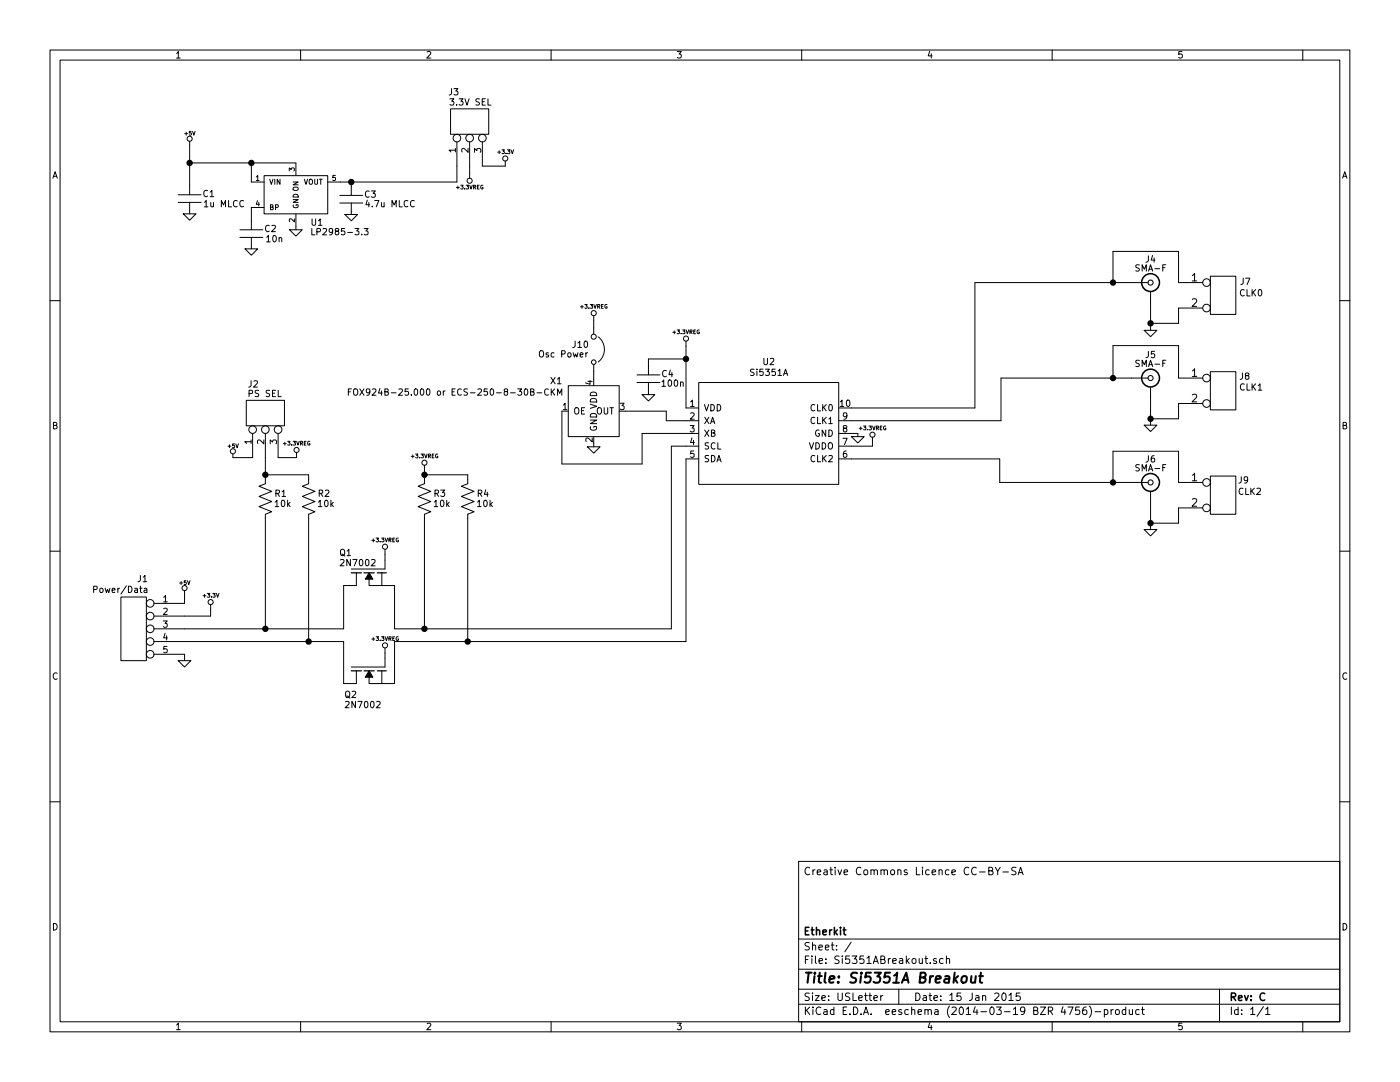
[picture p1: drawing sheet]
EESchema Schematic File Version 2
LIBS:EtherkitKicadLibrary
LIBS:power
LIBS:device
LIBS:transistors
LIBS:conn
LIBS:linear
LIBS:regul
LIBS:74xx
LIBS:cmos4000
LIBS:adc-dac
LIBS:memory
LIBS:xilinx
LIBS:special
LIBS:microcontrollers
LIBS:dsp
LIBS:microchip
LIBS:analog_switches
LIBS:motorola
LIBS:texas
LIBS:intel
LIBS:audio
LIBS:interface
LIBS:digital-audio
LIBS:philips
LIBS:display
LIBS:cypress
LIBS:siliconi
LIBS:opto
LIBS:atmel
LIBS:contrib
LIBS:valves
LIBS:Si5351ABreakout-cache
EELAYER 25 0
EELAYER END
$Descr USLetter 11000 8500
encoding utf-8
Sheet 1 1
Title "Si5351A Breakout"
Date "15 Jan 2015"
Rev "C"
Comp "Etherkit"
Comment1 ""
Comment2 ""
Comment3 ""
Comment4 "Creative Commons Licence CC-BY-SA"
$EndDescr
$Comp
L SI5351A U2
U 1 1
P 6040 3405
F 0 "U2" H 6040 3965 50  0000 C CNN
F 1 "Si5351A" H 6040 3880 50  0000 C CNN
F 2 "MODULE" H 6040 3405 50  0001 C CNN
F 3 "DOCUMENTATION" H 6040 3405 50  0001 C CNN
	1    6040 3405
	1    0    0    -1  
$EndComp
$Comp
L BNC J4
U 1 1
P 9040 2220
F 0 "J4" H 9040 2400 50  0000 C CNN
F 1 "SMA-F" H 9040 2330 50  0000 C CNN
F 2 "" H 9040 2220 60  0000 C CNN
F 3 "" H 9040 2220 60  0000 C CNN
	1    9040 2220
	1    0    0    -1  
$EndComp
$Comp
L BNC J5
U 1 1
P 9040 2970
F 0 "J5" H 9040 3150 50  0000 C CNN
F 1 "SMA-F" H 9040 3080 50  0000 C CNN
F 2 "" H 9040 2970 60  0000 C CNN
F 3 "" H 9040 2970 60  0000 C CNN
	1    9040 2970
	1    0    0    -1  
$EndComp
$Comp
L BNC J6
U 1 1
P 9040 3790
F 0 "J6" H 9040 3970 50  0000 C CNN
F 1 "SMA-F" H 9040 3900 50  0000 C CNN
F 2 "" H 9040 3790 60  0000 C CNN
F 3 "" H 9040 3790 60  0000 C CNN
	1    9040 3790
	1    0    0    -1  
$EndComp
$Comp
L GND #PWR01
U 1 1
P 6740 3430
F 0 "#PWR01" H 6740 3430 30  0001 C CNN
F 1 "GND" H 6740 3360 30  0001 C CNN
F 2 "" H 6740 3430 60  0000 C CNN
F 3 "" H 6740 3430 60  0000 C CNN
	1    6740 3430
	1    0    0    -1  
$EndComp
$Comp
L R R4
U 1 1
P 3675 3920
F 0 "R4" H 3795 3960 50  0000 C CNN
F 1 "10k" H 3810 3880 50  0000 C CNN
F 2 "" H 3675 3920 60  0000 C CNN
F 3 "" H 3675 3920 60  0000 C CNN
	1    3675 3920
	1    0    0    -1  
$EndComp
$Comp
L R R3
U 1 1
P 3335 3920
F 0 "R3" H 3455 3960 50  0000 C CNN
F 1 "10k" H 3470 3880 50  0000 C CNN
F 2 "" H 3335 3920 60  0000 C CNN
F 3 "" H 3335 3920 60  0000 C CNN
	1    3335 3920
	1    0    0    -1  
$EndComp
$Comp
L CONN_2 J7
U 1 1
P 9610 2320
F 0 "J7" H 9785 2425 50  0000 C CNN
F 1 "CLK0" H 9830 2335 50  0000 C CNN
F 2 "" H 9610 2320 60  0000 C CNN
F 3 "" H 9610 2320 60  0000 C CNN
	1    9610 2320
	1    0    0    -1  
$EndComp
$Comp
L CONN_2 J8
U 1 1
P 9610 3070
F 0 "J8" H 9780 3180 50  0000 C CNN
F 1 "CLK1" H 9830 3095 50  0000 C CNN
F 2 "" H 9610 3070 60  0000 C CNN
F 3 "" H 9610 3070 60  0000 C CNN
	1    9610 3070
	1    0    0    -1  
$EndComp
$Comp
L CONN_2 J9
U 1 1
P 9610 3890
F 0 "J9" H 9770 4005 50  0000 C CNN
F 1 "CLK2" H 9820 3915 50  0000 C CNN
F 2 "" H 9610 3890 60  0000 C CNN
F 3 "" H 9610 3890 60  0000 C CNN
	1    9610 3890
	1    0    0    -1  
$EndComp
$Comp
L GND #PWR02
U 1 1
P 9040 4160
F 0 "#PWR02" H 9040 4160 30  0001 C CNN
F 1 "GND" H 9040 4090 30  0001 C CNN
F 2 "" H 9040 4160 60  0000 C CNN
F 3 "" H 9040 4160 60  0000 C CNN
	1    9040 4160
	1    0    0    -1  
$EndComp
$Comp
L GND #PWR03
U 1 1
P 9040 3340
F 0 "#PWR03" H 9040 3340 30  0001 C CNN
F 1 "GND" H 9040 3270 30  0001 C CNN
F 2 "" H 9040 3340 60  0000 C CNN
F 3 "" H 9040 3340 60  0000 C CNN
	1    9040 3340
	1    0    0    -1  
$EndComp
$Comp
L GND #PWR04
U 1 1
P 9040 2595
F 0 "#PWR04" H 9040 2595 30  0001 C CNN
F 1 "GND" H 9040 2525 30  0001 C CNN
F 2 "" H 9040 2595 60  0000 C CNN
F 3 "" H 9040 2595 60  0000 C CNN
	1    9040 2595
	1    0    0    -1  
$EndComp
$Comp
L +3.3V #PWR05
U 1 1
P 1655 4790
F 0 "#PWR05" H 1655 4750 30  0001 C CNN
F 1 "+3.3V" H 1655 4900 30  0000 C CNN
F 2 "" H 1655 4790 60  0000 C CNN
F 3 "" H 1655 4790 60  0000 C CNN
	1    1655 4790
	1    0    0    -1  
$EndComp
$Comp
L GND #PWR06
U 1 1
P 1450 5190
F 0 "#PWR06" H 1450 5190 30  0001 C CNN
F 1 "GND" H 1450 5120 30  0001 C CNN
F 2 "" H 1450 5190 60  0000 C CNN
F 3 "" H 1450 5190 60  0000 C CNN
	1    1450 5190
	1    0    0    -1  
$EndComp
$Comp
L C C4
U 1 1
P 5095 2975
F 0 "C4" H 5245 3010 50  0000 C CNN
F 1 "100n" H 5285 2935 50  0000 C CNN
F 2 "" H 5095 2975 60  0000 C CNN
F 3 "" H 5095 2975 60  0000 C CNN
	1    5095 2975
	1    0    0    -1  
$EndComp
$Comp
L GND #PWR07
U 1 1
P 5095 3100
F 0 "#PWR07" H 5095 3100 30  0001 C CNN
F 1 "GND" H 5095 3030 30  0001 C CNN
F 2 "" H 5095 3100 60  0000 C CNN
F 3 "" H 5095 3100 60  0000 C CNN
	1    5095 3100
	1    0    0    -1  
$EndComp
$Comp
L MOSFET_N Q1
U 1 1
P 2900 4500
F 0 "Q1" V 2745 4735 50  0000 R CNN
F 1 "2N7002" V 2825 4735 50  0000 R CNN
F 2 "" H 2900 4500 60  0000 C CNN
F 3 "" H 2900 4500 60  0000 C CNN
	1    2900 4500
	0    -1   1    0   
$EndComp
$Comp
L MOSFET_N Q2
U 1 1
P 2900 5270
F 0 "Q2" V 3090 5465 50  0000 R CNN
F 1 "2N7002" V 3170 5465 50  0000 R CNN
F 2 "" H 2900 5270 60  0000 C CNN
F 3 "" H 2900 5270 60  0000 C CNN
	1    2900 5270
	0    -1   1    0   
$EndComp
$Comp
L R R2
U 1 1
P 2425 3920
F 0 "R2" H 2545 3960 50  0000 C CNN
F 1 "10k" H 2560 3880 50  0000 C CNN
F 2 "" H 2425 3920 60  0000 C CNN
F 3 "" H 2425 3920 60  0000 C CNN
	1    2425 3920
	1    0    0    -1  
$EndComp
$Comp
L R R1
U 1 1
P 2085 3920
F 0 "R1" H 2205 3960 50  0000 C CNN
F 1 "10k" H 2220 3880 50  0000 C CNN
F 2 "" H 2085 3920 60  0000 C CNN
F 3 "" H 2085 3920 60  0000 C CNN
	1    2085 3920
	1    0    0    -1  
$EndComp
$Comp
L CONN_5 J1
U 1 1
P 1050 4940
F 0 "J1" H 980 5330 50  0000 C CNN
F 1 "Power/Data" H 1155 5245 50  0000 C CNN
F 2 "" H 1050 4940 60  0000 C CNN
F 3 "" H 1050 4940 60  0000 C CNN
	1    1050 4940
	-1   0    0    -1  
$EndComp
$Comp
L +5V #PWR08
U 1 1
P 1450 4670
F 0 "#PWR08" H 1450 4760 20  0001 C CNN
F 1 "+5V" H 1450 4760 30  0000 C CNN
F 2 "" H 1450 4670 60  0000 C CNN
F 3 "" H 1450 4670 60  0000 C CNN
	1    1450 4670
	1    0    0    -1  
$EndComp
Wire Wire Line
	6690 3405 6740 3405
Wire Wire Line
	6740 3405 6740 3430
Wire Wire Line
	9260 2220 9260 1975
Wire Wire Line
	9260 1975 8745 1975
Wire Wire Line
	8745 1975 8745 2220
Connection ~ 8745 2220
Wire Wire Line
	9260 2970 9260 2715
Wire Wire Line
	9260 2715 8745 2715
Wire Wire Line
	8745 2715 8745 2970
Connection ~ 8745 2970
Wire Wire Line
	9260 3790 9260 3545
Wire Wire Line
	9260 3545 8745 3545
Wire Wire Line
	8745 3545 8745 3790
Connection ~ 8745 3790
Wire Wire Line
	9260 4110 9260 3990
Wire Wire Line
	9260 2540 9260 2420
Wire Wire Line
	9260 3290 9260 3170
Wire Wire Line
	9040 3120 9040 3340
Connection ~ 9040 3290
Wire Wire Line
	9040 3940 9040 4160
Connection ~ 9040 4110
Wire Wire Line
	9040 2370 9040 2595
Connection ~ 9040 2540
Wire Wire Line
	6855 3475 6855 3505
Wire Wire Line
	6855 3505 6690 3505
Wire Wire Line
	5390 2720 5390 3205
Wire Wire Line
	5235 3230 5235 3305
Wire Wire Line
	5235 3305 5390 3305
Wire Wire Line
	5045 3405 5390 3405
Wire Wire Line
	4915 3230 5235 3230
Wire Wire Line
	3335 3695 3335 3770
Wire Wire Line
	3675 3770 3675 3730
Wire Wire Line
	3675 3730 3335 3730
Connection ~ 3335 3730
Wire Wire Line
	6690 3605 7855 3605
Wire Wire Line
	7855 3605 7855 3790
Wire Wire Line
	7855 3790 8890 3790
Wire Wire Line
	6690 3305 7865 3305
Wire Wire Line
	7865 3305 7865 2970
Wire Wire Line
	7865 2970 8890 2970
Wire Wire Line
	6690 3205 7660 3205
Wire Wire Line
	7660 3205 7660 2220
Wire Wire Line
	7660 2220 8890 2220
Wire Wire Line
	1655 4790 1655 4840
Wire Wire Line
	5275 4940 5275 3505
Wire Wire Line
	5275 3505 5390 3505
Wire Wire Line
	1450 5190 1450 5140
Wire Wire Line
	5095 3075 5095 3100
Wire Wire Line
	5095 2875 5095 2820
Wire Wire Line
	5095 2820 5390 2820
Connection ~ 5390 2820
Wire Wire Line
	2085 3595 2085 3770
Wire Wire Line
	2425 3770 2425 3730
Wire Wire Line
	2425 3730 2085 3730
Connection ~ 2085 3730
Wire Wire Line
	1450 4670 1450 4740
Wire Wire Line
	1655 4840 1450 4840
Wire Wire Line
	1450 4940 2700 4940
Wire Wire Line
	2700 4940 2700 4600
Wire Wire Line
	3100 4600 3100 4940
Wire Wire Line
	3100 4940 5275 4940
Wire Wire Line
	2085 4070 2085 4940
Connection ~ 2085 4940
Wire Wire Line
	3335 4070 3335 4940
Connection ~ 3335 4940
Wire Wire Line
	2700 5040 2700 5370
Wire Wire Line
	3100 5370 3100 5040
Wire Wire Line
	3100 5040 5390 5040
Wire Wire Line
	5390 5040 5390 3605
Wire Wire Line
	2425 4070 2425 5040
Connection ~ 2425 5040
Wire Wire Line
	3675 4070 3675 5040
Connection ~ 3675 5040
Wire Wire Line
	1450 5040 2700 5040
Wire Wire Line
	3025 5130 3025 5170
Wire Wire Line
	3025 4355 3025 4400
$Comp
L CONN_3 J2
U 1 1
P 2085 3245
F 0 "J2" V 2315 3340 50  0000 C CNN
F 1 "PS SEL" V 2240 3250 50  0000 C CNN
F 2 "" H 2085 3245 60  0000 C CNN
F 3 "" H 2085 3245 60  0000 C CNN
	1    2085 3245
	0    -1   -1   0   
$EndComp
$Comp
L +5V #PWR09
U 1 1
P 1830 3595
F 0 "#PWR09" H 1830 3685 20  0001 C CNN
F 1 "+5V" H 1830 3685 30  0000 C CNN
F 2 "" H 1830 3595 60  0000 C CNN
F 3 "" H 1830 3595 60  0000 C CNN
	1    1830 3595
	1    0    0    -1  
$EndComp
Wire Wire Line
	2185 3595 2330 3595
Wire Wire Line
	1985 3595 1830 3595
$Comp
L LP2985 U1
U 1 1
P 2325 1530
F 0 "U1" H 2490 1310 50  0000 C CNN
F 1 "LP2985-3.3" H 2670 1235 50  0000 C CNN
F 2 "" H 2325 1530 60  0000 C CNN
F 3 "" H 2325 1530 60  0000 C CNN
	1    2325 1530
	1    0    0    -1  
$EndComp
$Comp
L C C2
U 1 1
P 1975 1835
F 0 "C2" H 2125 1870 50  0000 C CNN
F 1 "10n" H 2155 1790 50  0000 C CNN
F 2 "" H 1975 1835 60  0000 C CNN
F 3 "" H 1975 1835 60  0000 C CNN
	1    1975 1835
	1    0    0    -1  
$EndComp
$Comp
L C C1
U 1 1
P 1490 1560
F 0 "C1" H 1640 1595 50  0000 C CNN
F 1 "1u MLCC" H 1760 1515 50  0000 C CNN
F 2 "" H 1490 1560 60  0000 C CNN
F 3 "" H 1490 1560 60  0000 C CNN
	1    1490 1560
	1    0    0    -1  
$EndComp
$Comp
L C C3
U 1 1
P 2760 1565
F 0 "C3" H 2910 1600 50  0000 C CNN
F 1 "4.7u MLCC" H 3065 1525 50  0000 C CNN
F 2 "" H 2760 1565 60  0000 C CNN
F 3 "" H 2760 1565 60  0000 C CNN
	1    2760 1565
	1    0    0    -1  
$EndComp
$Comp
L GND #PWR010
U 1 1
P 1975 1955
F 0 "#PWR010" H 1975 1955 30  0001 C CNN
F 1 "GND" H 1975 1885 30  0001 C CNN
F 2 "" H 1975 1955 60  0000 C CNN
F 3 "" H 1975 1955 60  0000 C CNN
	1    1975 1955
	1    0    0    -1  
$EndComp
$Comp
L GND #PWR011
U 1 1
P 1490 1680
F 0 "#PWR011" H 1490 1680 30  0001 C CNN
F 1 "GND" H 1490 1610 30  0001 C CNN
F 2 "" H 1490 1680 60  0000 C CNN
F 3 "" H 1490 1680 60  0000 C CNN
	1    1490 1680
	1    0    0    -1  
$EndComp
$Comp
L GND #PWR012
U 1 1
P 2760 1685
F 0 "#PWR012" H 2760 1685 30  0001 C CNN
F 1 "GND" H 2760 1615 30  0001 C CNN
F 2 "" H 2760 1685 60  0000 C CNN
F 3 "" H 2760 1685 60  0000 C CNN
	1    2760 1685
	1    0    0    -1  
$EndComp
$Comp
L +5V #PWR013
U 1 1
P 1490 1140
F 0 "#PWR013" H 1490 1230 20  0001 C CNN
F 1 "+5V" H 1490 1230 30  0000 C CNN
F 2 "" H 1490 1140 60  0000 C CNN
F 3 "" H 1490 1140 60  0000 C CNN
	1    1490 1140
	1    0    0    -1  
$EndComp
$Comp
L CONN_3 J3
U 1 1
P 3690 955
F 0 "J3" V 3925 1080 50  0000 C CNN
F 1 "3.3V SEL" V 3845 950 50  0000 C CNN
F 2 "" H 3690 955 60  0000 C CNN
F 3 "" H 3690 955 60  0000 C CNN
	1    3690 955 
	0    -1   -1   0   
$EndComp
$Comp
L +3.3V #PWR014
U 1 1
P 3970 1305
F 0 "#PWR014" H 3970 1265 30  0001 C CNN
F 1 "+3.3V" H 3970 1415 30  0000 C CNN
F 2 "" H 3970 1305 60  0000 C CNN
F 3 "" H 3970 1305 60  0000 C CNN
	1    3970 1305
	1    0    0    -1  
$EndComp
Wire Wire Line
	2675 1430 3590 1430
Wire Wire Line
	3590 1430 3590 1305
Wire Wire Line
	3690 1360 3690 1305
Wire Wire Line
	3970 1305 3790 1305
Wire Wire Line
	2760 1465 2760 1430
Connection ~ 2760 1430
Wire Wire Line
	2760 1665 2760 1685
$Comp
L GND #PWR015
U 1 1
P 2325 1805
F 0 "#PWR015" H 2325 1805 30  0001 C CNN
F 1 "GND" H 2325 1735 30  0001 C CNN
F 2 "" H 2325 1805 60  0000 C CNN
F 3 "" H 2325 1805 60  0000 C CNN
	1    2325 1805
	1    0    0    -1  
$EndComp
Wire Wire Line
	2325 1805 2325 1780
Wire Wire Line
	1975 1935 1975 1955
Wire Wire Line
	1975 1735 1975 1630
Wire Wire Line
	1490 1660 1490 1680
Wire Wire Line
	1490 1140 1490 1460
Wire Wire Line
	1490 1280 2325 1280
Connection ~ 1490 1280
Wire Wire Line
	1975 1430 1975 1280
Connection ~ 1975 1280
$Comp
L OSCILLATOR X1
U 1 1
P 4665 3230
F 0 "X1" H 4370 3465 50  0000 C CNN
F 1 "FOX924B-25.000 or ECS-250-8-30B-CKM" H 3575 3375 50  0000 C CNN
F 2 "" H 4665 3230 60  0000 C CNN
F 3 "" H 4665 3230 60  0000 C CNN
	1    4665 3230
	1    0    0    -1  
$EndComp
$Comp
L GND #PWR016
U 1 1
P 4665 3510
F 0 "#PWR016" H 4665 3510 30  0001 C CNN
F 1 "GND" H 4665 3440 30  0001 C CNN
F 2 "" H 4665 3510 60  0000 C CNN
F 3 "" H 4665 3510 60  0000 C CNN
	1    4665 3510
	1    0    0    -1  
$EndComp
Wire Wire Line
	4665 3480 4665 3510
Wire Wire Line
	4665 2520 4665 2570
Wire Wire Line
	4415 3230 4415 3645
Wire Wire Line
	4415 3645 5045 3645
Wire Wire Line
	5045 3645 5045 3405
$Comp
L +3.3VREG #PWR017
U 1 1
P 3690 1360
F 0 "#PWR017" H 3690 1320 30  0001 C CNN
F 1 "+3.3VREG" H 3690 1470 30  0000 C CNN
F 2 "" H 3690 1360 60  0000 C CNN
F 3 "" H 3690 1360 60  0000 C CNN
	1    3690 1360
	-1   0    0    1   
$EndComp
$Comp
L +3.3VREG #PWR018
U 1 1
P 5390 2720
F 0 "#PWR018" H 5390 2680 30  0001 C CNN
F 1 "+3.3VREG" H 5390 2830 30  0000 C CNN
F 2 "" H 5390 2720 60  0000 C CNN
F 3 "" H 5390 2720 60  0000 C CNN
	1    5390 2720
	1    0    0    -1  
$EndComp
$Comp
L +3.3VREG #PWR019
U 1 1
P 4665 2520
F 0 "#PWR019" H 4665 2480 30  0001 C CNN
F 1 "+3.3VREG" H 4665 2630 30  0000 C CNN
F 2 "" H 4665 2520 60  0000 C CNN
F 3 "" H 4665 2520 60  0000 C CNN
	1    4665 2520
	1    0    0    -1  
$EndComp
$Comp
L +3.3VREG #PWR020
U 1 1
P 6855 3475
F 0 "#PWR020" H 6855 3435 30  0001 C CNN
F 1 "+3.3VREG" H 6855 3585 30  0000 C CNN
F 2 "" H 6855 3475 60  0000 C CNN
F 3 "" H 6855 3475 60  0000 C CNN
	1    6855 3475
	1    0    0    -1  
$EndComp
$Comp
L +3.3VREG #PWR021
U 1 1
P 3335 3695
F 0 "#PWR021" H 3335 3655 30  0001 C CNN
F 1 "+3.3VREG" H 3335 3805 30  0000 C CNN
F 2 "" H 3335 3695 60  0000 C CNN
F 3 "" H 3335 3695 60  0000 C CNN
	1    3335 3695
	1    0    0    -1  
$EndComp
$Comp
L +3.3VREG #PWR022
U 1 1
P 3025 4355
F 0 "#PWR022" H 3025 4315 30  0001 C CNN
F 1 "+3.3VREG" H 3025 4465 30  0000 C CNN
F 2 "" H 3025 4355 60  0000 C CNN
F 3 "" H 3025 4355 60  0000 C CNN
	1    3025 4355
	1    0    0    -1  
$EndComp
$Comp
L +3.3VREG #PWR023
U 1 1
P 3025 5130
F 0 "#PWR023" H 3025 5090 30  0001 C CNN
F 1 "+3.3VREG" H 3025 5240 30  0000 C CNN
F 2 "" H 3025 5130 60  0000 C CNN
F 3 "" H 3025 5130 60  0000 C CNN
	1    3025 5130
	1    0    0    -1  
$EndComp
$Comp
L +3.3VREG #PWR024
U 1 1
P 2330 3595
F 0 "#PWR024" H 2330 3555 30  0001 C CNN
F 1 "+3.3VREG" H 2330 3705 30  0000 C CNN
F 2 "" H 2330 3595 60  0000 C CNN
F 3 "" H 2330 3595 60  0000 C CNN
	1    2330 3595
	1    0    0    -1  
$EndComp
Wire Wire Line
	9260 4110 9040 4110
Wire Wire Line
	9260 3290 9040 3290
Wire Wire Line
	9260 2540 9040 2540
$Comp
L JUMPER J10
U 1 1
P 4665 2745
F 0 "J10" V 4630 2640 50  0000 C CNN
F 1 "Osc Power" V 4705 2505 50  0000 C CNN
F 2 "" H 4665 2745 60  0000 C CNN
F 3 "" H 4665 2745 60  0000 C CNN
	1    4665 2745
	0    1    1    0   
$EndComp
Wire Wire Line
	4665 2920 4665 2980
$EndSCHEMATC
